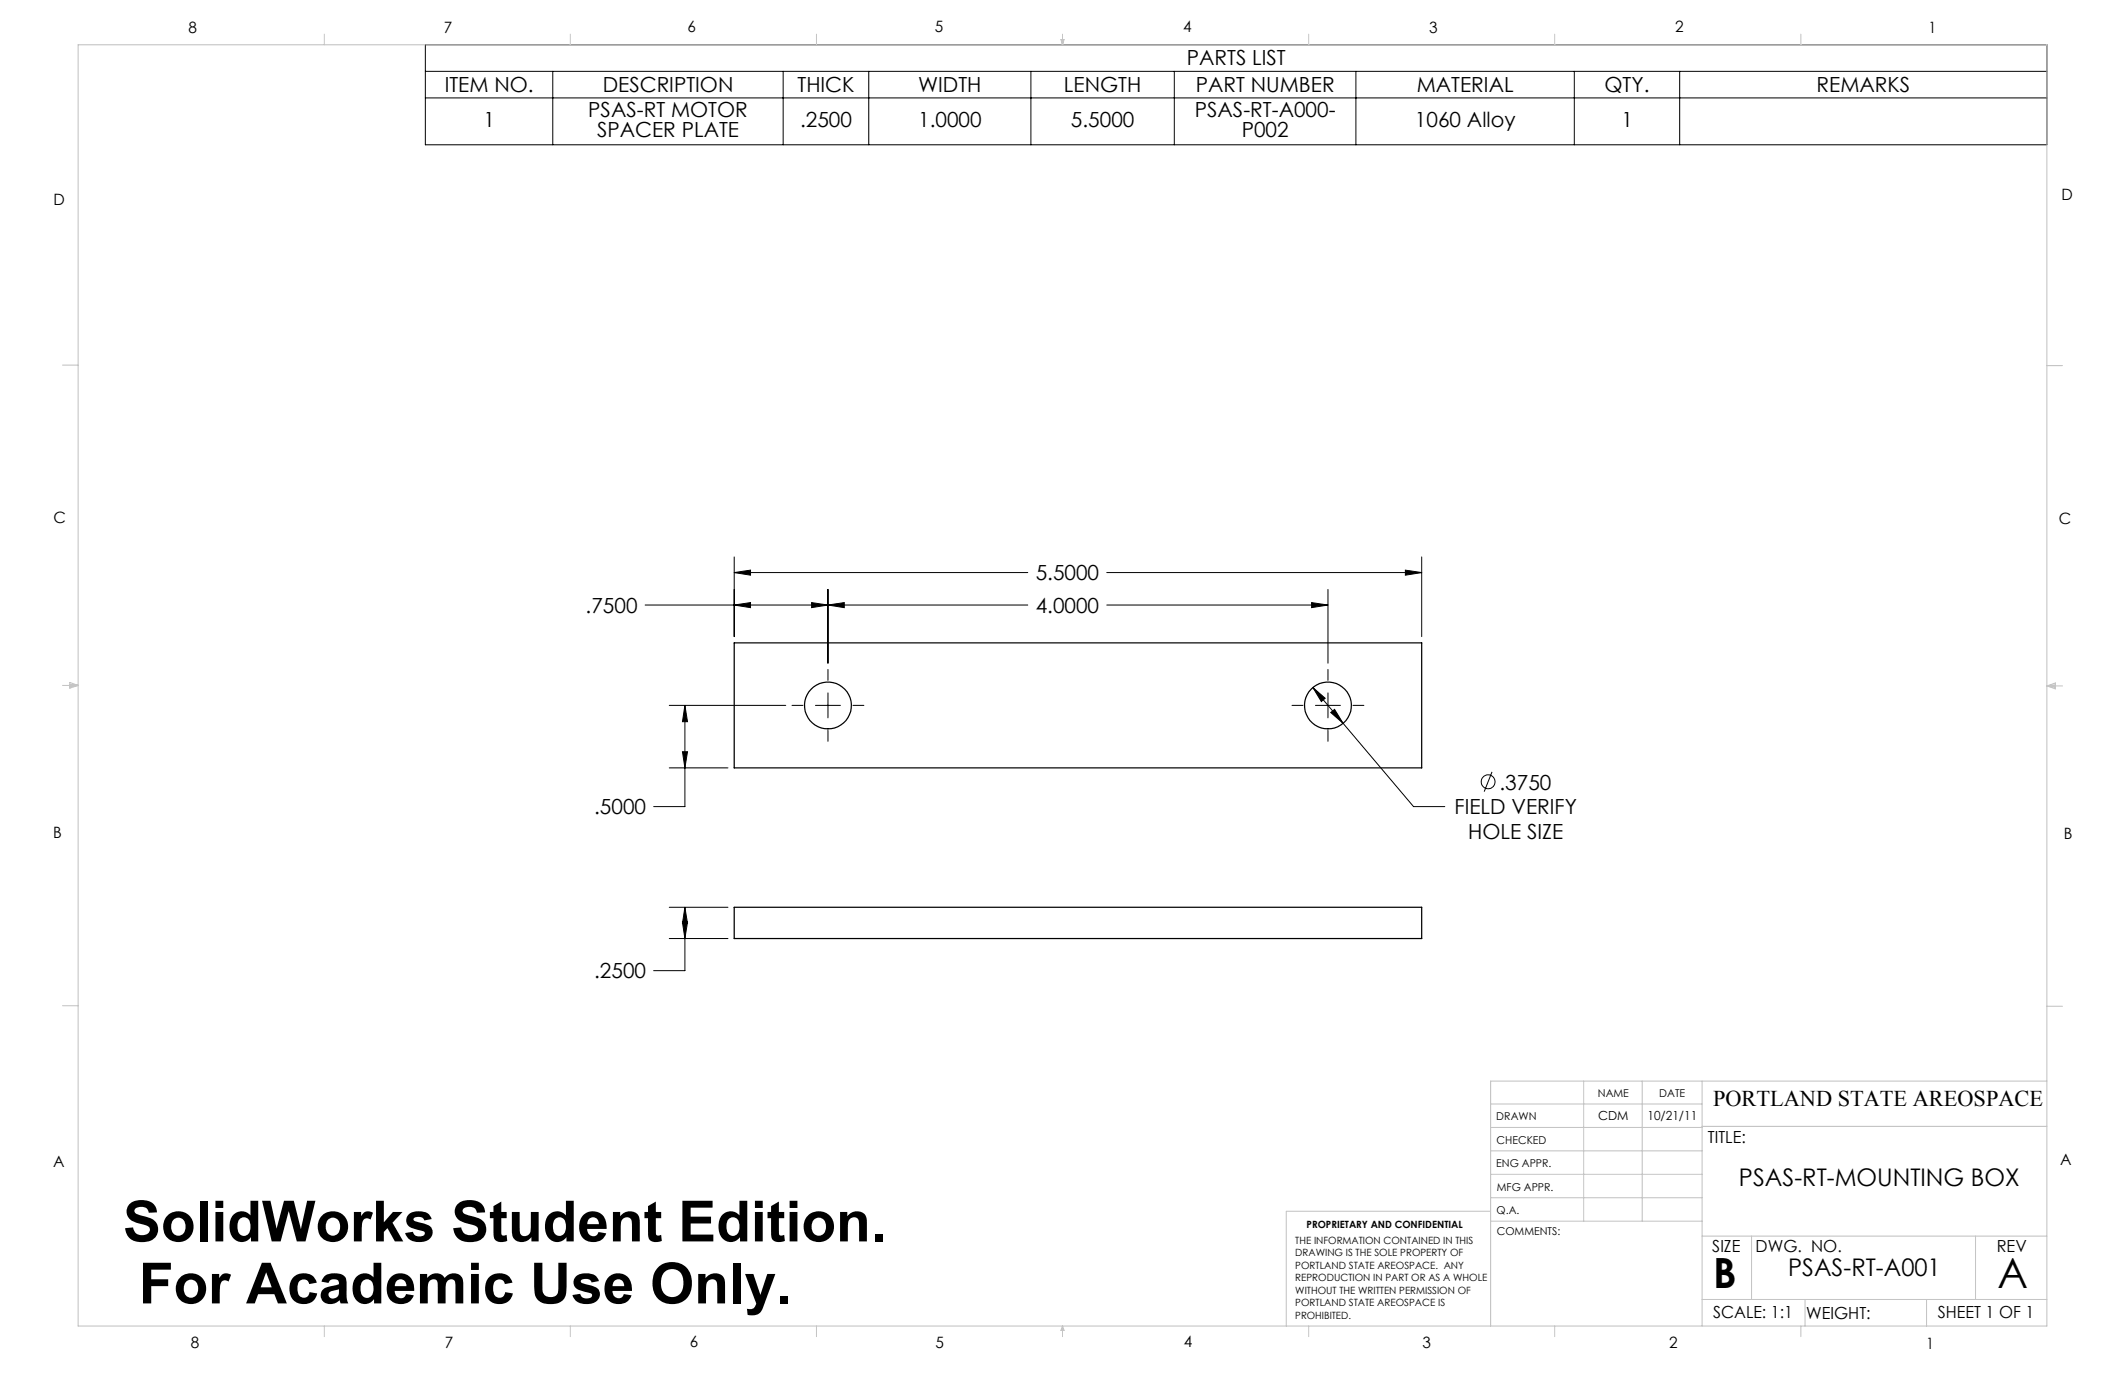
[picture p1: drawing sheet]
<svg xmlns="http://www.w3.org/2000/svg" width="432mm" height="279mm" viewBox="0 0 432 279" stroke-linecap="round" stroke-linejoin="round" font-family="sans-serif">
<g fill="none" stroke="#000" stroke-width=".2">
<path d="M86.4 9.1h329.5v20.3h-329.5zM86.4 14.5h329.5M86.4 19.9h329.5M112.3 14.5v14.9M159.1 14.5v14.9M176.5 14.5v14.9M209.5 14.5v14.9M238.6 14.5v14.9M275.5 14.5v14.9M319.9 14.5v14.9M341.3 14.5v14.9M149.2 116.3l3.3-.4v1z"/>
<path d="M149.2 113.2v16.2M149.2 116.3h59.6M168.2 119.8v15M224.9 116.3h64M269.8 119.8v15M285.6 115.9l3.3 .4-3.3 .6zM288.9 113.2v16.2M131.1 122.9h77.7M149.2 122.9l3.3-.5v1.1zM164.9 122.4l3.3 .5-3.3 .6zM168.2 122.9l3.4-.5v1.1zM168.2 136v2.3"/>
<path d="M224.9 122.9h44.9M266.5 122.4l3.3 .5-3.3 .6zM266.8 139.7l2.5 2.2-.8 .7zM266.8 139.7l20.4 24.2h6.4M269.8 136v2.3M136 143.3h23.7M136 156h11.9M138.7 152.8h1l-.5 3.2zM139.2 143.3l.5 3.3h-1zM139.2 143.3v20.6h-6.4M160.9 143.3h2.3M165.7 143.3h5.1"/>
<path d="M168.2 140.8v5.1M168.2 148.4v2.2M173.3 143.3h2.2M262.5 143.3h2.3M267.3 143.3h5.1M269.8 140.8v5.1M269.8 148.4v2.2M270.4 144.8l.8-.7 1.7 2.9zM274.9 143.3h2.2M303.2 156.8l-1.6 4.1M136 190.7h11.9M136 184.4h11.9"/>
<path d="M138.7 187.4h1l-.5 3.3zM139.2 184.4l.5 3.2h-1zM139.2 184.4v12.8h-6.4"/>
<circle cx="302.4" cy="158.9" r="1.41"/>
</g>
<g fill="none" stroke="#c0c0c0" stroke-width=".2">
<path d="M15.9 9.1h400v260.4h-400zM65.9 6.9v2.2M115.9 6.9v2.2M165.9 6.9v2.2M215.6 8h.6l-.3 1.1zM215.7 8l.2 1.1M215.9 6.9v2.2M216 8l-.1 1.1M265.9 6.9v2.2M315.9 6.9v2.2M365.9 6.9v2.2M12.7 74.2h3.2"/>
<path d="M415.9 74.3h3.2M12.7 139.3h3.2M14.2 139.1l1.7 .2M14.2 138.7l1.7 .6-1.7 .5zM15.9 139.3l-1.7 .3M415.9 139.4h3.2M415.9 139.4l1.8-.6v1.2zM415.9 139.4l1.8 .3M417.7 139.2l-1.8 .2M12.7 204.4h3.2M321.8 219.7v28.4M333.7 219.7v28.4"/>
<path d="M345.9 219.7v49.8M415.9 204.5h3.2M415.9 219.7h-113v49.8M302.9 233.9h43M302.9 229.1h43M302.9 224.3h43M302.9 238.6h43M345.9 228.9h70M302.9 248.1h43M302.9 243.4h43M302.9 246.1h-41.5v23.4M345.9 251.2h70"/>
<path d="M355.9 251.2v12.9M401.4 251.2v12.9M65.9 269.5v2.1M115.9 269.5v2.1M165.9 269.5v2.1M215.9 269.5v2.1M215.9 269.5l.3 .8h-.6zM265.9 269.5v2.1M315.9 269.5v2.1M345.9 264.1h70M365.9 269.5v2.1M366.8 264.1v5.4"/>
<path d="M391.5 264.1v5.4"/>
</g>
<path d="M285.6 115.9l3.3 .4-3.3 .6zM149.2 116.3l3.3-.4v1zM168.2 122.9l3.4-.5v1.1zM266.5 122.4l3.3 .5-3.3 .6zM139.2 143.3l.5 3.3h-1zM138.7 152.8h1l-.5 3.2zM266.8 139.7l1.7 2.9 .8-.7zM270.4 144.8l2.5 2.2-1.7-2.9zM164.9 122.4l3.3 .5-3.3 .6zM149.2 122.9l3.3-.5v1.1zM138.7 187.4h1l-.5 3.3zM139.2 184.4l.5 3.2h-1z" fill="#000"/>
<g fill="none" stroke="#000" stroke-width=".25">
<path d="M149.2 130.6h139.7v25.4h-139.7zM149.2 184.4h139.7v6.3h-139.7z"/>
<circle cx="168.2" cy="143.3" r="4.8"/>
<circle cx="269.8" cy="143.3" r="4.8"/>
</g>
<g font-size="11.5">
<text x="25" y="252.3">SolidWorks Student Edition.</text>
<text x="28.2" y="264.9">For Academic Use Only.</text>
</g>
<g font-size="8.5">
<text x="348.1" y="261.8">B</text>
<text x="405.9" y="261.6">A</text>
</g>
<g font-size="4.9">
<text x="353.4" y="241">PSAS-RT-MOUNTING BOX</text>
<text x="363.4" y="259.2">PSAS-RT-A001</text>
</g>
<text font-size="4.6" x="348.1" y="224.8">PORTLAND STATE AREOSPACE</text>
<g font-size="4.2">
<text x="241.2" y="13.3">PARTS LIST</text>
<text x="90.4" y="18.7">ITEM NO.</text>
<text x="119.5" y="23.7">PSAS-RT MOTOR</text>
<text x="122.5" y="18.7">DESCRIPTION</text>
<text x="162.1" y="18.7">THICK</text>
<text x="186.6" y="18.7">WIDTH</text>
<text x="216.2" y="18.7">LENGTH</text>
<text x="242.8" y="23.7">PSAS-RT-A000-</text>
<text x="243" y="18.7">PART NUMBER</text>
<text x="287.9" y="18.7">MATERIAL</text>
<text x="326" y="18.7">QTY.</text>
<text x="369.1" y="18.7">REMARKS</text>
<text x="98.2" y="25.8">1</text>
<text x="121.3" y="27.8">SPACER PLATE</text>
<text x="162.6" y="25.8">.2500</text>
<text x="186.6" y="25.8">1.0000</text>
<text x="217.6" y="25.8">5.5000</text>
<text x="252.3" y="27.8">P002</text>
<text x="287.5" y="25.8">1060 Alloy</text>
<text x="329.5" y="25.8">1</text>
<text x="210.5" y="117.9">5.5000</text>
<text x="119" y="124.5">.7500</text>
<text x="210.5" y="124.5">4.0000</text>
<text x="304.7" y="160.4">.3750</text>
<text x="120.7" y="165.5">.5000</text>
<text x="295.6" y="165.5">FIELD VERIFY</text>
<text x="298.3" y="170.5">HOLE SIZE</text>
<text x="120.7" y="198.8">.2500</text>
</g>
<g font-size="3.4">
<text x="347.1" y="232.3">TITLE:</text>
<text x="347.9" y="254.3">SIZE</text>
<text x="356.7" y="254.4">DWG. NO.</text>
<text x="405.7" y="254.5">REV</text>
<text x="348.1" y="267.9">SCALE: 1:1</text>
<text x="367" y="268">WEIGHT:</text>
<text x="393.8" y="267.9">SHEET 1 OF 1</text>
</g>
<g font-size="3.2">
<text x="38.3" y="6.7">8</text>
<text x="90.2" y="6.7">7</text>
<text x="139.7" y="6.5">6</text>
<text x="190" y="6.5">5</text>
<text x="240.4" y="6.5">4</text>
<text x="290.4" y="6.7">3</text>
<text x="340.4" y="6.5">2</text>
<text x="391.9" y="6.7">1</text>
<text x="10.9" y="41.6">D</text>
<text x="418.9" y="40.7">D</text>
<text x="10.9" y="106.3">C</text>
<text x="418.4" y="106.4">C</text>
<text x="10.8" y="170.2">B</text>
<text x="419.4" y="170.6">B</text>
<text x="10.8" y="237.2">A</text>
<text x="418.6" y="236.8">A</text>
<text x="38.8" y="273.8">8</text>
<text x="90.4" y="273.8">7</text>
<text x="140.2" y="273.8">6</text>
<text x="190.1" y="273.9">5</text>
<text x="240.5" y="273.8">4</text>
<text x="289" y="273.9">3</text>
<text x="339.1" y="273.8">2</text>
<text x="391.4" y="274.1">1</text>
</g>
<g font-size="2.5">
<text x="324.8" y="227.6">CDM</text>
<text x="334.8" y="227.7">10/21/11</text>
</g>
<g font-size="2.2">
<text x="304.1" y="227.7">DRAWN</text>
<text x="324.7" y="222.9">NAME</text>
<text x="337.2" y="222.9">DATE</text>
<text x="304.1" y="232.6">CHECKED</text>
<text x="304" y="237.2">ENG APPR.</text>
<text x="304.2" y="241.9">MFG APPR.</text>
<text x="304.1" y="246.7">Q.A.</text>
<text x="304.1" y="250.9">COMMENTS:</text>
</g>
<g font-size="2">
<text x="265.5" y="249.6">PROPRIETARY AND CONFIDENTIAL</text>
<text x="263.2" y="252.8">THE INFORMATION CONTAINED IN THIS</text>
<text x="263.2" y="255.3">DRAWING IS THE SOLE PROPERTY OF</text>
<text x="263.2" y="257.8">PORTLAND STATE AREOSPACE. ANY</text>
<text x="263.2" y="260.4">REPRODUCTION IN PART OR AS A WHOLE</text>
<text x="263.2" y="262.9">WITHOUT THE WRITTEN PERMISSION OF</text>
<text x="263.2" y="265.4">PORTLAND STATE AREOSPACE IS</text>
<text x="263.2" y="267.9">PROHIBITED.</text>
</g>
</svg>
